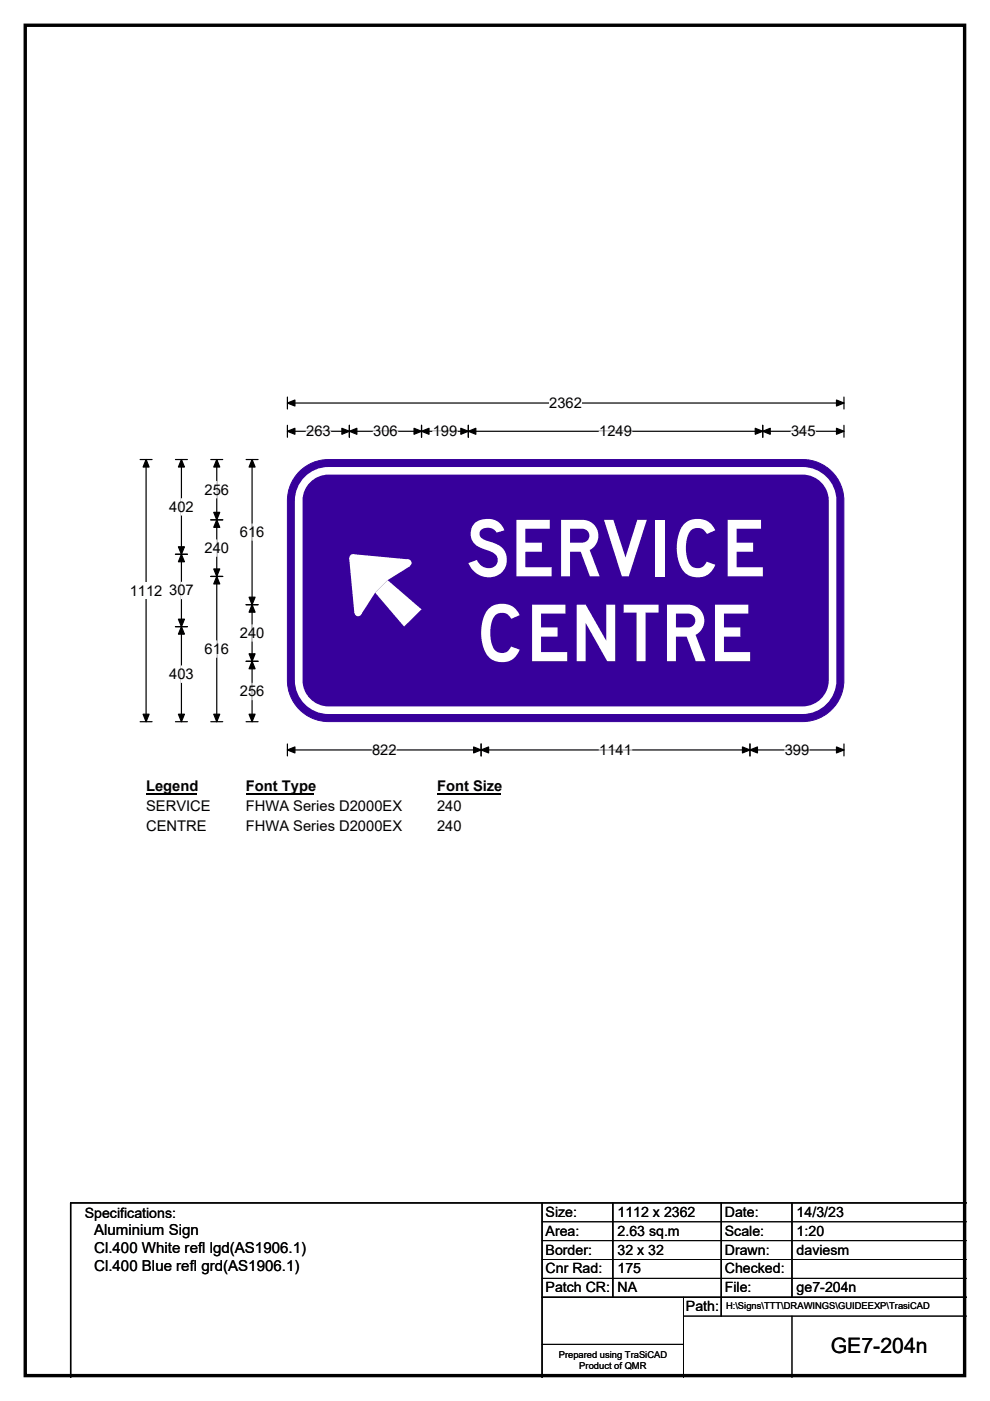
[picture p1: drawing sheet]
<svg xmlns="http://www.w3.org/2000/svg" width="210mm" height="297mm" viewBox="0 0 210 297" stroke-linecap="round" stroke-linejoin="round" font-family="sans-serif">
<path d="M5.4 5.4h199.2v286.3h-199.2z" fill="none" stroke="#000" stroke-width=".72"/>
<path d="M61 85.4h118M61 84.2v2.5M179 84.2v2.5" fill="none" stroke="#000" stroke-width=".25"/>
<path d="M61 85.4l1.5-.6v1.3zM177.4 84.8l1.6 .6-1.6 .7z" fill="#000" stroke="#000" stroke-width=".25"/>
<path d="M116.5 83.7h6.9v3.5h-6.9z" fill="#fff"/>
<g fill="none" stroke="#000" stroke-width=".25">
<path d="M29.7 97.4h2.6M31 97.4v55.6M61 91.4h118M61 90.2v2.5M74.1 90.2v2.5M89.4 90.2v2.5M99.3 90.2v2.5M161.8 90.2v2.5M179 90.2v2.5M29.7 153h2.6M61 157.7v2.6M61 159h118"/>
<path d="M102 157.7v2.6M159.1 157.7v2.6M179 157.7v2.6"/>
</g>
<g fill="#000" stroke="#000" stroke-width=".25">
<path d="M31 97.4l.6 1.6h-1.2zM61 91.4l1.5-.6v1.3zM74.1 91.4l1.6-.6v1.3zM72.5 90.8l1.6 .6-1.6 .7zM87.8 90.8l1.6 .6-1.6 .7zM89.4 91.4l1.6-.6v1.3zM97.7 90.8l1.6 .6-1.6 .7zM99.3 91.4l1.6-.6v1.3zM160.2 90.8l1.6 .6-1.6 .7zM161.8 91.4l1.6-.6v1.3zM177.4 90.8l1.6 .6-1.6 .7zM30.4 151.4h1.2l-.6 1.6z"/>
<path d="M61 159l1.5-.6v1.2zM102 159l1.6-.6v1.2zM100.5 158.4l1.5 .6-1.5 .6zM157.5 158.4l1.6 .6-1.6 .6zM159.1 159l1.6-.6v1.2zM177.4 158.4l1.6 .6-1.6 .6z"/>
</g>
<path d="M64.9 91.4h5.2M79.2 91.4h5.2M91.8 91.4h5.2M127.1 91.4h6.9M167.8 91.4h5.2M78.9 159h5.2M127.1 159h6.9M166.4 159h5.2" fill="none" stroke="#fff" stroke-width=".25"/>
<path d="M27.5 123.5h7v3.5h-7z" fill="#fff"/>
<g fill="none" stroke="#000" stroke-width=".25">
<path d="M37.2 97.4h2.6M38.5 97.4v55.6M44.7 97.4h2.5M46 97.4v55.6M52.2 97.4h2.5M53.5 97.4v55.6M37.2 117.5h2.6M44.7 110.2h2.5M37.2 132.9h2.6M44.7 122.2h2.5M52.2 128.2h2.5M37.2 153h2.6"/>
<path d="M44.7 153h2.5M52.2 153h2.5M52.2 140.2h2.5"/>
</g>
<g fill="#000" stroke="#000" stroke-width=".25">
<path d="M38.5 97.4l.6 1.6h-1.3zM46 97.4l.6 1.6h-1.3zM53.5 97.4l.6 1.6h-1.3zM38.5 117.5l.6 1.6h-1.3zM37.8 115.9h1.3l-.6 1.6zM46 110.2l.6 1.6h-1.3zM45.3 108.6h1.3l-.6 1.6zM37.8 131.3h1.3l-.6 1.6zM38.5 132.9l.6 1.6h-1.3zM45.3 120.6h1.3l-.6 1.6zM46 122.2l.6 1.6h-1.3zM53.5 128.2l.6 1.6h-1.3z"/>
<path d="M52.8 126.6h1.3l-.6 1.6zM37.8 151.4h1.3l-.6 1.6zM45.3 151.4h1.3l-.6 1.6zM52.8 138.6h1.3l-.6 1.6zM53.5 140.2l.6 1.6h-1.3zM52.8 151.4h1.3l-.6 1.6z"/>
</g>
<path d="M38.5 105.7v3.5M46 102.1v3.5M46 114.5v3.5M53.5 111.1v3.5M38.5 123.4v3.5M46 135.9v3.5M53.5 132.5v3.5M38.5 141.2v3.5M53.5 144.9v3.5" fill="none" stroke="#fff" stroke-width=".25"/>
<path d="M31 165h10.7v3.5h-10.7z" fill="#fff"/>
<path d="M31 168.3h10.7" fill="none" stroke="#000" stroke-width=".32"/>
<path d="M52.1 165h14.4v3.5h-14.4z" fill="#fff"/>
<path d="M52.1 168.3h14.4" fill="none" stroke="#000" stroke-width=".32"/>
<path d="M92.7 165h13.5v3.5h-13.5z" fill="#fff"/>
<path d="M92.7 168.3h13.5" fill="none" stroke="#000" stroke-width=".32"/>
<g fill="#fff">
<path d="M31 169.2h13.6v3.5h-13.6z"/>
<path d="M52.1 169.2h33.1v3.5h-33.1z"/>
<path d="M92.7 169.2h5.2v3.5h-5.2z"/>
<path d="M31 173.4h12.8v3.5h-12.8z"/>
<path d="M52.1 173.4h33.1v3.5h-33.1z"/>
<path d="M92.7 173.4h5.2v3.5h-5.2z"/>
</g>
<path d="M63.5 100a8.7 8.7 0 0 1 6.2-2.6h100.5a8.7 8.7 0 0 1 8.8 8.8v38.1a8.7 8.7 0 0 1-8.8 8.7h-100.5a8.7 8.7 0 0 1-8.7-8.7v-38.1a8.7 8.7 0 0 1 2.5-6.2z" fill-rule="evenodd" fill="#37009b" stroke="#37009b" stroke-width=".21"/>
<path d="M65.2 101.7a6.3 6.3 0 0 1 4.5-1.9h100.5a6.4 6.4 0 0 1 6.4 6.4v38a6.4 6.4 0 0 1-6.4 6.4h-100.5a6.4 6.4 0 0 1-6.3-6.4v-38a6.3 6.3 0 0 1 1.8-4.5z" fill="none" stroke="#fff" stroke-width="1.6"/>
<g fill="#fff">
<path d="M79.6 125.6l2.6-2.6 7.2 6.2-3.7 3.6z"/>
<path d="M74.1 118.3l.8-.8 11.7 1.1 .4 1.5-4.8 2.9-2.6 2.6-3 4.7-1.4-.3z" fill-rule="evenodd"/>
<circle cx="86.6" cy="119.3" r=".74"/>
<circle cx="74.8" cy="118.2" r=".74"/>
<circle cx="75.9" cy="129.9" r=".74"/>
</g>
<path d="M115 255v37M130 255v20M153 255v24M168 255v20M205 255h-190v37M115 275h90" fill="none" stroke="#000" stroke-width=".3"/>
<path d="M115 259h90M115 263h90M115 267h90M115 271h90M145 279h60M145 275v17M168 279v13M115 285h30" fill="none" stroke="#000" stroke-width=".21"/>
<g font-size="16.6" fill="#fff">
<text x="98.7" y="122.2">SERVICE</text>
<text x="100.9" y="140.2">CENTRE</text>
</g>
<text font-size="4.5" x="176.2" y="286.9">GE7-204n</text>
<g font-size="3.2">
<text x="20" y="261.9">Aluminium Sign</text>
<text x="20" y="265.7">Cl.400 White refl lgd(AS1906.1)</text>
<text x="20" y="269.6">Cl.400 Blue refl grd(AS1906.1)</text>
</g>
<g font-size="3.1">
<text x="116.5" y="86.5">2362</text>
<text x="64.9" y="92.5">263</text>
<text x="79.2" y="92.5">306</text>
<text x="91.8" y="92.5">199</text>
<text x="127.1" y="92.5">1249</text>
<text x="167.8" y="92.5">345</text>
<text x="43.4" y="104.9">256</text>
<text x="35.9" y="108.5">402</text>
<text x="50.9" y="113.9">616</text>
<text x="43.4" y="117.3">240</text>
<text x="27.5" y="126.3">1112</text>
<text x="35.9" y="126.2">307</text>
<text x="50.9" y="135.3">240</text>
<text x="35.9" y="144">403</text>
<text x="43.4" y="138.7">616</text>
<text x="50.9" y="147.7">256</text>
<text x="78.9" y="160.1">822</text>
<text x="127.1" y="160.1">1141</text>
<text x="166.4" y="160.1">399</text>
<text x="31" y="167.8">Legend</text>
<text x="52.1" y="167.8">Font Type</text>
<text x="92.7" y="167.8">Font Size</text>
<text x="31" y="172">SERVICE</text>
<text x="52.1" y="172">FHWA Series D2000EX</text>
<text x="92.7" y="172">240</text>
<text x="31" y="176.2">CENTRE</text>
<text x="52.1" y="176.2">FHWA Series D2000EX</text>
<text x="92.7" y="176.2">240</text>
</g>
<g font-size="3">
<text x="115.7" y="258">Size:</text>
<text x="131" y="258">1112 x 2362</text>
<text x="153.7" y="258">Date:</text>
<text x="169" y="258">14/3/23</text>
<text x="18" y="258.2">Specifications:</text>
<text x="115.7" y="262">Area:</text>
<text x="131" y="262">2.63 sq.m</text>
<text x="153.7" y="262">Scale:</text>
<text x="169" y="262">1:20</text>
<text x="115.7" y="266">Border:</text>
<text x="115.7" y="270">Cnr Rad:</text>
<text x="131" y="266">32 x 32</text>
<text x="131" y="270">175</text>
<text x="153.7" y="266">Drawn:</text>
<text x="153.7" y="270">Checked:</text>
<text x="169" y="266">daviesm</text>
<text x="115.7" y="274">Patch CR:</text>
<text x="131" y="274">NA</text>
<text x="153.7" y="274">File:</text>
<text x="169" y="274">ge7-204n</text>
<text x="145.5" y="278">Path:</text>
</g>
<g font-size="2">
<text x="154" y="277.6">H:\Signs\TTT\DRAWINGS\GUIDEEXP\TrasiCAD</text>
<text x="118.5" y="287.8">Prepared using TraSiCAD</text>
<text x="122.9" y="290.2">Product of QMR</text>
</g>
</svg>
